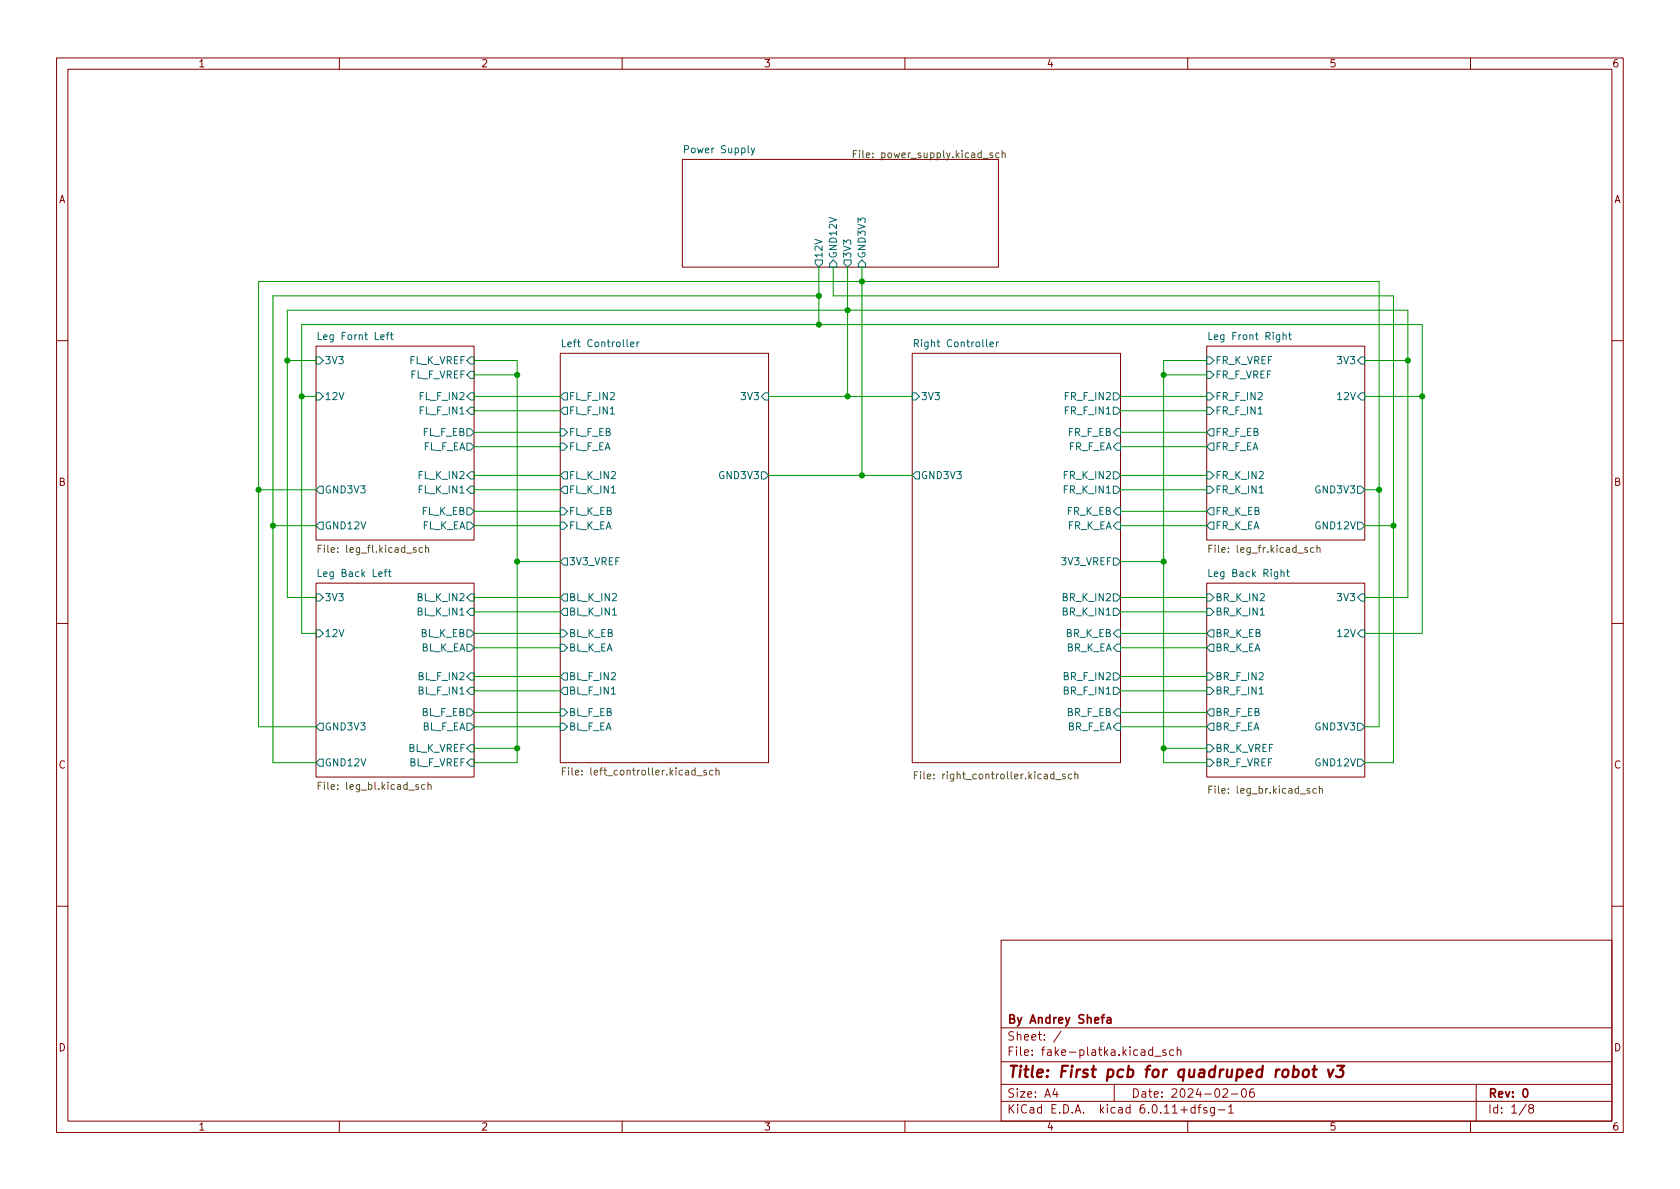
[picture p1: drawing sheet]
(kicad_sch (version 20211123) (generator eeschema)

 (paper "A4")

 (title_block
  (title "First pcb for quadruped robot v3")
  (date "2024-02-06")
  (rev "0")
  (company "By Andrey Shefa"))

 (lib_symbols)

 (junction (at 243.84 86.36) (diameter 0) (color 0 0 0 0))
 (junction (at 144.78 52.07) (diameter 0) (color 0 0 0 0))
 (junction (at 251.46 69.85) (diameter 0) (color 0 0 0 0))
 (junction (at 144.78 57.15) (diameter 0) (color 0 0 0 0))
 (junction (at 91.44 99.06) (diameter 0) (color 0 0 0 0))
 (junction (at 205.74 66.04) (diameter 0) (color 0 0 0 0))
 (junction (at 53.34 69.85) (diameter 0) (color 0 0 0 0))
 (junction (at 149.86 54.61) (diameter 0) (color 0 0 0 0))
 (junction (at 152.4 49.53) (diameter 0) (color 0 0 0 0))
 (junction (at 48.26 92.71) (diameter 0) (color 0 0 0 0))
 (junction (at 248.92 63.5) (diameter 0) (color 0 0 0 0))
 (junction (at 205.74 99.06) (diameter 0) (color 0 0 0 0))
 (junction (at 50.8 63.5) (diameter 0) (color 0 0 0 0))
 (junction (at 45.72 86.36) (diameter 0) (color 0 0 0 0))
 (junction (at 152.4 83.82) (diameter 0) (color 0 0 0 0))
 (junction (at 205.74 132.08) (diameter 0) (color 0 0 0 0))
 (junction (at 246.38 92.71) (diameter 0) (color 0 0 0 0))
 (junction (at 149.86 69.85) (diameter 0) (color 0 0 0 0))
 (junction (at 91.44 66.04) (diameter 0) (color 0 0 0 0))
 (junction (at 91.44 132.08) (diameter 0) (color 0 0 0 0))

 (wire (pts (xy 205.74 99.06) (xy 205.74 132.08)) (stroke (width 0) (type default) (color 0 0 0 0)))
 (wire (pts (xy 53.34 57.15) (xy 144.78 57.15)) (stroke (width 0) (type default) (color 0 0 0 0)))
 (wire (pts (xy 55.88 86.36) (xy 45.72 86.36)) (stroke (width 0) (type default) (color 0 0 0 0)))
 (wire (pts (xy 144.78 46.99) (xy 144.78 52.07)) (stroke (width 0) (type default) (color 0 0 0 0)))
 (wire (pts (xy 198.12 76.2) (xy 213.36 76.2)) (stroke (width 0) (type default) (color 0 0 0 0)))
 (wire (pts (xy 45.72 49.53) (xy 152.4 49.53)) (stroke (width 0) (type default) (color 0 0 0 0)))
 (wire (pts (xy 83.82 111.76) (xy 99.06 111.76)) (stroke (width 0) (type default) (color 0 0 0 0)))
 (wire (pts (xy 53.34 69.85) (xy 53.34 57.15)) (stroke (width 0) (type default) (color 0 0 0 0)))
 (wire (pts (xy 149.86 54.61) (xy 248.92 54.61)) (stroke (width 0) (type default) (color 0 0 0 0)))
 (wire (pts (xy 152.4 83.82) (xy 152.4 49.53)) (stroke (width 0) (type default) (color 0 0 0 0)))
 (wire (pts (xy 48.26 92.71) (xy 48.26 52.07)) (stroke (width 0) (type default) (color 0 0 0 0)))
 (wire (pts (xy 83.82 107.95) (xy 99.06 107.95)) (stroke (width 0) (type default) (color 0 0 0 0)))
 (wire (pts (xy 198.12 111.76) (xy 213.36 111.76)) (stroke (width 0) (type default) (color 0 0 0 0)))
 (wire (pts (xy 198.12 69.85) (xy 213.36 69.85)) (stroke (width 0) (type default) (color 0 0 0 0)))
 (wire (pts (xy 147.32 52.07) (xy 246.38 52.07)) (stroke (width 0) (type default) (color 0 0 0 0)))
 (wire (pts (xy 48.26 52.07) (xy 144.78 52.07)) (stroke (width 0) (type default) (color 0 0 0 0)))
 (wire (pts (xy 198.12 105.41) (xy 213.36 105.41)) (stroke (width 0) (type default) (color 0 0 0 0)))
 (wire (pts (xy 205.74 66.04) (xy 205.74 99.06)) (stroke (width 0) (type default) (color 0 0 0 0)))
 (wire (pts (xy 149.86 54.61) (xy 149.86 69.85)) (stroke (width 0) (type default) (color 0 0 0 0)))
 (wire (pts (xy 248.92 63.5) (xy 248.92 54.61)) (stroke (width 0) (type default) (color 0 0 0 0)))
 (wire (pts (xy 246.38 134.62) (xy 246.38 92.71)) (stroke (width 0) (type default) (color 0 0 0 0)))
 (wire (pts (xy 45.72 86.36) (xy 45.72 49.53)) (stroke (width 0) (type default) (color 0 0 0 0)))
 (wire (pts (xy 50.8 63.5) (xy 50.8 54.61)) (stroke (width 0) (type default) (color 0 0 0 0)))
 (wire (pts (xy 241.3 128.27) (xy 243.84 128.27)) (stroke (width 0) (type default) (color 0 0 0 0)))
 (wire (pts (xy 241.3 63.5) (xy 248.92 63.5)) (stroke (width 0) (type default) (color 0 0 0 0)))
 (wire (pts (xy 152.4 46.99) (xy 152.4 49.53)) (stroke (width 0) (type default) (color 0 0 0 0)))
 (wire (pts (xy 83.82 128.27) (xy 99.06 128.27)) (stroke (width 0) (type default) (color 0 0 0 0)))
 (wire (pts (xy 198.12 78.74) (xy 213.36 78.74)) (stroke (width 0) (type default) (color 0 0 0 0)))
 (wire (pts (xy 241.3 86.36) (xy 243.84 86.36)) (stroke (width 0) (type default) (color 0 0 0 0)))
 (wire (pts (xy 241.3 92.71) (xy 246.38 92.71)) (stroke (width 0) (type default) (color 0 0 0 0)))
 (wire (pts (xy 246.38 92.71) (xy 246.38 52.07)) (stroke (width 0) (type default) (color 0 0 0 0)))
 (wire (pts (xy 198.12 107.95) (xy 213.36 107.95)) (stroke (width 0) (type default) (color 0 0 0 0)))
 (wire (pts (xy 198.12 125.73) (xy 213.36 125.73)) (stroke (width 0) (type default) (color 0 0 0 0)))
 (wire (pts (xy 198.12 92.71) (xy 213.36 92.71)) (stroke (width 0) (type default) (color 0 0 0 0)))
 (wire (pts (xy 55.88 69.85) (xy 53.34 69.85)) (stroke (width 0) (type default) (color 0 0 0 0)))
 (wire (pts (xy 48.26 134.62) (xy 48.26 92.71)) (stroke (width 0) (type default) (color 0 0 0 0)))
 (wire (pts (xy 55.88 105.41) (xy 50.8 105.41)) (stroke (width 0) (type default) (color 0 0 0 0)))
 (wire (pts (xy 213.36 63.5) (xy 205.74 63.5)) (stroke (width 0) (type default) (color 0 0 0 0)))
 (wire (pts (xy 83.82 125.73) (xy 99.06 125.73)) (stroke (width 0) (type default) (color 0 0 0 0)))
 (wire (pts (xy 205.74 132.08) (xy 213.36 132.08)) (stroke (width 0) (type default) (color 0 0 0 0)))
 (wire (pts (xy 83.82 66.04) (xy 91.44 66.04)) (stroke (width 0) (type default) (color 0 0 0 0)))
 (wire (pts (xy 83.82 78.74) (xy 99.06 78.74)) (stroke (width 0) (type default) (color 0 0 0 0)))
 (wire (pts (xy 198.12 99.06) (xy 205.74 99.06)) (stroke (width 0) (type default) (color 0 0 0 0)))
 (wire (pts (xy 198.12 83.82) (xy 213.36 83.82)) (stroke (width 0) (type default) (color 0 0 0 0)))
 (wire (pts (xy 83.82 76.2) (xy 99.06 76.2)) (stroke (width 0) (type default) (color 0 0 0 0)))
 (wire (pts (xy 198.12 72.39) (xy 213.36 72.39)) (stroke (width 0) (type default) (color 0 0 0 0)))
 (wire (pts (xy 55.88 134.62) (xy 48.26 134.62)) (stroke (width 0) (type default) (color 0 0 0 0)))
 (wire (pts (xy 198.12 114.3) (xy 213.36 114.3)) (stroke (width 0) (type default) (color 0 0 0 0)))
 (wire (pts (xy 83.82 72.39) (xy 99.06 72.39)) (stroke (width 0) (type default) (color 0 0 0 0)))
 (wire (pts (xy 83.82 92.71) (xy 99.06 92.71)) (stroke (width 0) (type default) (color 0 0 0 0)))
 (wire (pts (xy 243.84 86.36) (xy 243.84 49.53)) (stroke (width 0) (type default) (color 0 0 0 0)))
 (wire (pts (xy 50.8 54.61) (xy 149.86 54.61)) (stroke (width 0) (type default) (color 0 0 0 0)))
 (wire (pts (xy 53.34 111.76) (xy 53.34 69.85)) (stroke (width 0) (type default) (color 0 0 0 0)))
 (wire (pts (xy 205.74 132.08) (xy 205.74 134.62)) (stroke (width 0) (type default) (color 0 0 0 0)))
 (wire (pts (xy 251.46 69.85) (xy 241.3 69.85)) (stroke (width 0) (type default) (color 0 0 0 0)))
 (wire (pts (xy 149.86 69.85) (xy 161.29 69.85)) (stroke (width 0) (type default) (color 0 0 0 0)))
 (wire (pts (xy 248.92 105.41) (xy 248.92 63.5)) (stroke (width 0) (type default) (color 0 0 0 0)))
 (wire (pts (xy 91.44 63.5) (xy 91.44 66.04)) (stroke (width 0) (type default) (color 0 0 0 0)))
 (wire (pts (xy 147.32 46.99) (xy 147.32 52.07)) (stroke (width 0) (type default) (color 0 0 0 0)))
 (wire (pts (xy 251.46 111.76) (xy 251.46 69.85)) (stroke (width 0) (type default) (color 0 0 0 0)))
 (wire (pts (xy 241.3 105.41) (xy 248.92 105.41)) (stroke (width 0) (type default) (color 0 0 0 0)))
 (wire (pts (xy 251.46 57.15) (xy 251.46 69.85)) (stroke (width 0) (type default) (color 0 0 0 0)))
 (wire (pts (xy 83.82 105.41) (xy 99.06 105.41)) (stroke (width 0) (type default) (color 0 0 0 0)))
 (wire (pts (xy 83.82 134.62) (xy 91.44 134.62)) (stroke (width 0) (type default) (color 0 0 0 0)))
 (wire (pts (xy 149.86 46.99) (xy 149.86 54.61)) (stroke (width 0) (type default) (color 0 0 0 0)))
 (wire (pts (xy 83.82 86.36) (xy 99.06 86.36)) (stroke (width 0) (type default) (color 0 0 0 0)))
 (wire (pts (xy 198.12 86.36) (xy 213.36 86.36)) (stroke (width 0) (type default) (color 0 0 0 0)))
 (wire (pts (xy 205.74 134.62) (xy 213.36 134.62)) (stroke (width 0) (type default) (color 0 0 0 0)))
 (wire (pts (xy 198.12 121.92) (xy 213.36 121.92)) (stroke (width 0) (type default) (color 0 0 0 0)))
 (wire (pts (xy 83.82 83.82) (xy 99.06 83.82)) (stroke (width 0) (type default) (color 0 0 0 0)))
 (wire (pts (xy 91.44 132.08) (xy 91.44 99.06)) (stroke (width 0) (type default) (color 0 0 0 0)))
 (wire (pts (xy 198.12 90.17) (xy 213.36 90.17)) (stroke (width 0) (type default) (color 0 0 0 0)))
 (wire (pts (xy 55.88 128.27) (xy 45.72 128.27)) (stroke (width 0) (type default) (color 0 0 0 0)))
 (wire (pts (xy 198.12 119.38) (xy 213.36 119.38)) (stroke (width 0) (type default) (color 0 0 0 0)))
 (wire (pts (xy 198.12 128.27) (xy 213.36 128.27)) (stroke (width 0) (type default) (color 0 0 0 0)))
 (wire (pts (xy 161.29 83.82) (xy 152.4 83.82)) (stroke (width 0) (type default) (color 0 0 0 0)))
 (wire (pts (xy 99.06 99.06) (xy 91.44 99.06)) (stroke (width 0) (type default) (color 0 0 0 0)))
 (wire (pts (xy 135.89 69.85) (xy 149.86 69.85)) (stroke (width 0) (type default) (color 0 0 0 0)))
 (wire (pts (xy 83.82 69.85) (xy 99.06 69.85)) (stroke (width 0) (type default) (color 0 0 0 0)))
 (wire (pts (xy 243.84 49.53) (xy 152.4 49.53)) (stroke (width 0) (type default) (color 0 0 0 0)))
 (wire (pts (xy 83.82 90.17) (xy 99.06 90.17)) (stroke (width 0) (type default) (color 0 0 0 0)))
 (wire (pts (xy 55.88 92.71) (xy 48.26 92.71)) (stroke (width 0) (type default) (color 0 0 0 0)))
 (wire (pts (xy 144.78 57.15) (xy 251.46 57.15)) (stroke (width 0) (type default) (color 0 0 0 0)))
 (wire (pts (xy 91.44 134.62) (xy 91.44 132.08)) (stroke (width 0) (type default) (color 0 0 0 0)))
 (wire (pts (xy 83.82 114.3) (xy 99.06 114.3)) (stroke (width 0) (type default) (color 0 0 0 0)))
 (wire (pts (xy 243.84 128.27) (xy 243.84 86.36)) (stroke (width 0) (type default) (color 0 0 0 0)))
 (wire (pts (xy 135.89 83.82) (xy 152.4 83.82)) (stroke (width 0) (type default) (color 0 0 0 0)))
 (wire (pts (xy 205.74 63.5) (xy 205.74 66.04)) (stroke (width 0) (type default) (color 0 0 0 0)))
 (wire (pts (xy 83.82 121.92) (xy 99.06 121.92)) (stroke (width 0) (type default) (color 0 0 0 0)))
 (wire (pts (xy 55.88 111.76) (xy 53.34 111.76)) (stroke (width 0) (type default) (color 0 0 0 0)))
 (wire (pts (xy 241.3 111.76) (xy 251.46 111.76)) (stroke (width 0) (type default) (color 0 0 0 0)))
 (wire (pts (xy 55.88 63.5) (xy 50.8 63.5)) (stroke (width 0) (type default) (color 0 0 0 0)))
 (wire (pts (xy 241.3 134.62) (xy 246.38 134.62)) (stroke (width 0) (type default) (color 0 0 0 0)))
 (wire (pts (xy 83.82 132.08) (xy 91.44 132.08)) (stroke (width 0) (type default) (color 0 0 0 0)))
 (wire (pts (xy 91.44 63.5) (xy 83.82 63.5)) (stroke (width 0) (type default) (color 0 0 0 0)))
 (wire (pts (xy 50.8 105.41) (xy 50.8 63.5)) (stroke (width 0) (type default) (color 0 0 0 0)))
 (wire (pts (xy 83.82 119.38) (xy 99.06 119.38)) (stroke (width 0) (type default) (color 0 0 0 0)))
 (wire (pts (xy 91.44 66.04) (xy 91.44 99.06)) (stroke (width 0) (type default) (color 0 0 0 0)))
 (wire (pts (xy 45.72 128.27) (xy 45.72 86.36)) (stroke (width 0) (type default) (color 0 0 0 0)))
 (wire (pts (xy 144.78 52.07) (xy 144.78 57.15)) (stroke (width 0) (type default) (color 0 0 0 0)))
 (wire (pts (xy 205.74 66.04) (xy 213.36 66.04)) (stroke (width 0) (type default) (color 0 0 0 0)))

 (sheet (at 213.36 102.87) (size 27.94 34.29) (stroke (width 0.1524) (type solid) (color 0 0 0 0)) (fill (color 0 0 0 0.0000))
  (property "Sheet name" "Leg Back Right" (id 0) (at 213.36 102.1584 0) (effects (font (size 1.27 1.27)) (justify left bottom)))
  (property "Sheet file" "leg_br.kicad_sch" (id 1) (at 213.36 138.43 0) (effects (font (size 1.27 1.27)) (justify left top))) (pin "12V" input (at 241.3 111.76 0) (effects (font (size 1.27 1.27)) (justify right))) (pin "BR_K_IN1" input (at 213.36 107.95 180) (effects (font (size 1.27 1.27)) (justify left))) (pin "BR_K_VREF" input (at 213.36 132.08 180) (effects (font (size 1.27 1.27)) (justify left))) (pin "BR_K_IN2" input (at 213.36 105.41 180) (effects (font (size 1.27 1.27)) (justify left))) (pin "BR_F_IN1" input (at 213.36 121.92 180) (effects (font (size 1.27 1.27)) (justify left))) (pin "BR_F_IN2" input (at 213.36 119.38 180) (effects (font (size 1.27 1.27)) (justify left))) (pin "BR_F_VREF" input (at 213.36 134.62 180) (effects (font (size 1.27 1.27)) (justify left))) (pin "GND3V3" output (at 241.3 128.27 0) (effects (font (size 1.27 1.27)) (justify right))) (pin "BR_K_EA" output (at 213.36 114.3 180) (effects (font (size 1.27 1.27)) (justify left))) (pin "BR_K_EB" output (at 213.36 111.76 180) (effects (font (size 1.27 1.27)) (justify left))) (pin "BR_F_EB" output (at 213.36 125.73 180) (effects (font (size 1.27 1.27)) (justify left))) (pin "BR_F_EA" output (at 213.36 128.27 180) (effects (font (size 1.27 1.27)) (justify left))) (pin "3V3" input (at 241.3 105.41 0) (effects (font (size 1.27 1.27)) (justify right))) (pin "GND12V" output (at 241.3 134.62 0) (effects (font (size 1.27 1.27)) (justify right))))

 (sheet (at 55.88 60.96) (size 27.94 34.29) (fields_autoplaced) (stroke (width 0.1524) (type solid) (color 0 0 0 0)) (fill (color 0 0 0 0.0000))
  (property "Sheet name" "Leg Fornt Left" (id 0) (at 55.88 60.2484 0) (effects (font (size 1.27 1.27)) (justify left bottom)))
  (property "Sheet file" "leg_fl.kicad_sch" (id 1) (at 55.88 95.8346 0) (effects (font (size 1.27 1.27)) (justify left top))) (pin "FL_K_EA" output (at 83.82 92.71 0) (effects (font (size 1.27 1.27)) (justify right))) (pin "FL_F_EA" output (at 83.82 78.74 0) (effects (font (size 1.27 1.27)) (justify right))) (pin "FL_F_EB" output (at 83.82 76.2 0) (effects (font (size 1.27 1.27)) (justify right))) (pin "GND3V3" output (at 55.88 86.36 180) (effects (font (size 1.27 1.27)) (justify left))) (pin "FL_K_EB" output (at 83.82 90.17 0) (effects (font (size 1.27 1.27)) (justify right))) (pin "3V3" input (at 55.88 63.5 180) (effects (font (size 1.27 1.27)) (justify left))) (pin "FL_F_IN1" input (at 83.82 72.39 0) (effects (font (size 1.27 1.27)) (justify right))) (pin "FL_F_IN2" input (at 83.82 69.85 0) (effects (font (size 1.27 1.27)) (justify right))) (pin "FL_F_VREF" input (at 83.82 66.04 0) (effects (font (size 1.27 1.27)) (justify right))) (pin "FL_K_IN2" input (at 83.82 83.82 0) (effects (font (size 1.27 1.27)) (justify right))) (pin "FL_K_IN1" input (at 83.82 86.36 0) (effects (font (size 1.27 1.27)) (justify right))) (pin "FL_K_VREF" input (at 83.82 63.5 0) (effects (font (size 1.27 1.27)) (justify right))) (pin "12V" input (at 55.88 69.85 180) (effects (font (size 1.27 1.27)) (justify left))) (pin "GND12V" output (at 55.88 92.71 180) (effects (font (size 1.27 1.27)) (justify left))))

 (sheet (at 213.36 60.96) (size 27.94 34.29) (fields_autoplaced) (stroke (width 0.1524) (type solid) (color 0 0 0 0)) (fill (color 0 0 0 0.0000))
  (property "Sheet name" "Leg Front Right" (id 0) (at 213.36 60.2484 0) (effects (font (size 1.27 1.27)) (justify left bottom)))
  (property "Sheet file" "leg_fr.kicad_sch" (id 1) (at 213.36 95.8346 0) (effects (font (size 1.27 1.27)) (justify left top))) (pin "GND12V" output (at 241.3 92.71 0) (effects (font (size 1.27 1.27)) (justify right))) (pin "FR_F_EA" output (at 213.36 78.74 180) (effects (font (size 1.27 1.27)) (justify left))) (pin "FR_F_EB" output (at 213.36 76.2 180) (effects (font (size 1.27 1.27)) (justify left))) (pin "FR_K_EA" output (at 213.36 92.71 180) (effects (font (size 1.27 1.27)) (justify left))) (pin "FR_K_EB" output (at 213.36 90.17 180) (effects (font (size 1.27 1.27)) (justify left))) (pin "12V" input (at 241.3 69.85 0) (effects (font (size 1.27 1.27)) (justify right))) (pin "GND3V3" output (at 241.3 86.36 0) (effects (font (size 1.27 1.27)) (justify right))) (pin "FR_K_VREF" input (at 213.36 63.5 180) (effects (font (size 1.27 1.27)) (justify left))) (pin "FR_K_IN1" input (at 213.36 86.36 180) (effects (font (size 1.27 1.27)) (justify left))) (pin "FR_K_IN2" input (at 213.36 83.82 180) (effects (font (size 1.27 1.27)) (justify left))) (pin "3V3" input (at 241.3 63.5 0) (effects (font (size 1.27 1.27)) (justify right))) (pin "FR_F_IN2" input (at 213.36 69.85 180) (effects (font (size 1.27 1.27)) (justify left))) (pin "FR_F_IN1" input (at 213.36 72.39 180) (effects (font (size 1.27 1.27)) (justify left))) (pin "FR_F_VREF" input (at 213.36 66.04 180) (effects (font (size 1.27 1.27)) (justify left))))

 (sheet (at 161.29 62.23) (size 36.83 72.39) (stroke (width 0.1524) (type solid) (color 0 0 0 0)) (fill (color 0 0 0 0.0000))
  (property "Sheet name" "Right Controller" (id 0) (at 161.29 61.5184 0) (effects (font (size 1.27 1.27)) (justify left bottom)))
  (property "Sheet file" "right_controller.kicad_sch" (id 1) (at 161.29 135.89 0) (effects (font (size 1.27 1.27)) (justify left top))) (pin "FR_F_IN1" output (at 198.12 72.39 0) (effects (font (size 1.27 1.27)) (justify right))) (pin "FR_F_IN2" output (at 198.12 69.85 0) (effects (font (size 1.27 1.27)) (justify right))) (pin "FR_K_IN1" output (at 198.12 86.36 0) (effects (font (size 1.27 1.27)) (justify right))) (pin "FR_K_IN2" output (at 198.12 83.82 0) (effects (font (size 1.27 1.27)) (justify right))) (pin "BR_K_IN1" output (at 198.12 107.95 0) (effects (font (size 1.27 1.27)) (justify right))) (pin "BR_K_IN2" output (at 198.12 105.41 0) (effects (font (size 1.27 1.27)) (justify right))) (pin "BR_F_IN2" output (at 198.12 119.38 0) (effects (font (size 1.27 1.27)) (justify right))) (pin "BR_F_IN1" output (at 198.12 121.92 0) (effects (font (size 1.27 1.27)) (justify right))) (pin "FR_K_EA" input (at 198.12 92.71 0) (effects (font (size 1.27 1.27)) (justify right))) (pin "FR_K_EB" input (at 198.12 90.17 0) (effects (font (size 1.27 1.27)) (justify right))) (pin "FR_F_EA" input (at 198.12 78.74 0) (effects (font (size 1.27 1.27)) (justify right))) (pin "FR_F_EB" input (at 198.12 76.2 0) (effects (font (size 1.27 1.27)) (justify right))) (pin "BR_F_EA" input (at 198.12 128.27 0) (effects (font (size 1.27 1.27)) (justify right))) (pin "BR_F_EB" input (at 198.12 125.73 0) (effects (font (size 1.27 1.27)) (justify right))) (pin "BR_K_EA" input (at 198.12 114.3 0) (effects (font (size 1.27 1.27)) (justify right))) (pin "BR_K_EB" input (at 198.12 111.76 0) (effects (font (size 1.27 1.27)) (justify right))) (pin "3V3_VREF" output (at 198.12 99.06 0) (effects (font (size 1.27 1.27)) (justify right))) (pin "3V3" input (at 161.29 69.85 180) (effects (font (size 1.27 1.27)) (justify left))) (pin "GND3V3" output (at 161.29 83.82 180) (effects (font (size 1.27 1.27)) (justify left))))

 (sheet (at 55.88 102.87) (size 27.94 34.29) (fields_autoplaced) (stroke (width 0.1524) (type solid) (color 0 0 0 0)) (fill (color 0 0 0 0.0000))
  (property "Sheet name" "Leg Back Left" (id 0) (at 55.88 102.1584 0) (effects (font (size 1.27 1.27)) (justify left bottom)))
  (property "Sheet file" "leg_bl.kicad_sch" (id 1) (at 55.88 137.7446 0) (effects (font (size 1.27 1.27)) (justify left top))) (pin "GND12V" output (at 55.88 134.62 180) (effects (font (size 1.27 1.27)) (justify left))) (pin "BL_F_IN2" input (at 83.82 119.38 0) (effects (font (size 1.27 1.27)) (justify right))) (pin "BL_K_IN2" input (at 83.82 105.41 0) (effects (font (size 1.27 1.27)) (justify right))) (pin "BL_K_IN1" input (at 83.82 107.95 0) (effects (font (size 1.27 1.27)) (justify right))) (pin "BL_F_IN1" input (at 83.82 121.92 0) (effects (font (size 1.27 1.27)) (justify right))) (pin "BL_F_VREF" input (at 83.82 134.62 0) (effects (font (size 1.27 1.27)) (justify right))) (pin "BL_K_VREF" input (at 83.82 132.08 0) (effects (font (size 1.27 1.27)) (justify right))) (pin "12V" input (at 55.88 111.76 180) (effects (font (size 1.27 1.27)) (justify left))) (pin "BL_F_EA" output (at 83.82 128.27 0) (effects (font (size 1.27 1.27)) (justify right))) (pin "BL_F_EB" output (at 83.82 125.73 0) (effects (font (size 1.27 1.27)) (justify right))) (pin "BL_K_EA" output (at 83.82 114.3 0) (effects (font (size 1.27 1.27)) (justify right))) (pin "GND3V3" output (at 55.88 128.27 180) (effects (font (size 1.27 1.27)) (justify left))) (pin "BL_K_EB" output (at 83.82 111.76 0) (effects (font (size 1.27 1.27)) (justify right))) (pin "3V3" input (at 55.88 105.41 180) (effects (font (size 1.27 1.27)) (justify left))))

 (sheet (at 120.65 27.94) (size 55.88 19.05) (stroke (width 0.1524) (type solid) (color 0 0 0 0)) (fill (color 0 0 0 0.0000))
  (property "Sheet name" "Power Supply" (id 0) (at 120.65 27.2284 0) (effects (font (size 1.27 1.27)) (justify left bottom)))
  (property "Sheet file" "power_supply.kicad_sch" (id 1) (at 150.495 26.035 0) (effects (font (size 1.27 1.27)) (justify left top))) (pin "12V" output (at 144.78 46.99 270) (effects (font (size 1.27 1.27)) (justify left))) (pin "3V3" output (at 149.86 46.99 270) (effects (font (size 1.27 1.27)) (justify left))) (pin "GND3V3" input (at 152.4 46.99 270) (effects (font (size 1.27 1.27)) (justify left))) (pin "GND12V" input (at 147.32 46.99 270) (effects (font (size 1.27 1.27)) (justify left))))

 (sheet (at 99.06 62.23) (size 36.83 72.39) (fields_autoplaced) (stroke (width 0.1524) (type solid) (color 0 0 0 0)) (fill (color 0 0 0 0.0000))
  (property "Sheet name" "Left Controller " (id 0) (at 99.06 61.5184 0) (effects (font (size 1.27 1.27)) (justify left bottom)))
  (property "Sheet file" "left_controller.kicad_sch" (id 1) (at 99.06 135.2046 0) (effects (font (size 1.27 1.27)) (justify left top))) (pin "3V3" input (at 135.89 69.85 0) (effects (font (size 1.27 1.27)) (justify right))) (pin "GND3V3" output (at 135.89 83.82 0) (effects (font (size 1.27 1.27)) (justify right))) (pin "3V3_VREF" output (at 99.06 99.06 180) (effects (font (size 1.27 1.27)) (justify left))) (pin "FL_K_IN1" output (at 99.06 86.36 180) (effects (font (size 1.27 1.27)) (justify left))) (pin "FL_F_IN1" output (at 99.06 72.39 180) (effects (font (size 1.27 1.27)) (justify left))) (pin "FL_K_IN2" output (at 99.06 83.82 180) (effects (font (size 1.27 1.27)) (justify left))) (pin "FL_F_IN2" output (at 99.06 69.85 180) (effects (font (size 1.27 1.27)) (justify left))) (pin "BL_F_IN1" output (at 99.06 121.92 180) (effects (font (size 1.27 1.27)) (justify left))) (pin "BL_F_IN2" output (at 99.06 119.38 180) (effects (font (size 1.27 1.27)) (justify left))) (pin "FL_F_EA" input (at 99.06 78.74 180) (effects (font (size 1.27 1.27)) (justify left))) (pin "BL_K_IN1" output (at 99.06 107.95 180) (effects (font (size 1.27 1.27)) (justify left))) (pin "FL_F_EB" input (at 99.06 76.2 180) (effects (font (size 1.27 1.27)) (justify left))) (pin "BL_K_IN2" output (at 99.06 105.41 180) (effects (font (size 1.27 1.27)) (justify left))) (pin "FL_K_EA" input (at 99.06 92.71 180) (effects (font (size 1.27 1.27)) (justify left))) (pin "BL_F_EA" input (at 99.06 128.27 180) (effects (font (size 1.27 1.27)) (justify left))) (pin "BL_K_EA" input (at 99.06 114.3 180) (effects (font (size 1.27 1.27)) (justify left))) (pin "BL_F_EB" input (at 99.06 125.73 180) (effects (font (size 1.27 1.27)) (justify left))) (pin "FL_K_EB" input (at 99.06 90.17 180) (effects (font (size 1.27 1.27)) (justify left))) (pin "BL_K_EB" input (at 99.06 111.76 180) (effects (font (size 1.27 1.27)) (justify left))))

 (sheet_instances (path "" (page "1")) (path "" (page "2")) (path "" (page "3")) (path "" (page "4")) (path "" (page "6")) (path "" (page "6")) (path "" (page "7")) (path "" (page "8")))

 (symbol_instances (path "" (reference "D1") (unit 1) (value "1N4001") (footprint "Diode_THT:D_DO-41_SOD81_P7.62mm_Horizontal")) (path "" (reference "D2") (unit 1) (value "1N4001") (footprint "Diode_THT:D_DO-41_SOD81_P7.62mm_Horizontal")) (path "" (reference "D3") (unit 1) (value "1N4001") (footprint "Diode_THT:D_DO-41_SOD81_P7.62mm_Horizontal")) (path "" (reference "D4") (unit 1) (value "1N4001") (footprint "Diode_THT:D_DO-41_SOD81_P7.62mm_Horizontal")) (path "" (reference "D5") (unit 1) (value "1N4001") (footprint "Diode_THT:D_DO-41_SOD81_P7.62mm_Horizontal")) (path "" (reference "D6") (unit 1) (value "1N4001") (footprint "Diode_THT:D_DO-41_SOD81_P7.62mm_Horizontal")) (path "" (reference "D7") (unit 1) (value "1N4001") (footprint "Diode_THT:D_DO-41_SOD81_P7.62mm_Horizontal")) (path "" (reference "D8") (unit 1) (value "1N4001") (footprint "Diode_THT:D_DO-41_SOD81_P7.62mm_Horizontal")) (path "" (reference "J1") (unit 1) (value "XT60PW-F") (footprint "quadruped-lib-footprints:CONN_XT60PW-F_AMA")) (path "" (reference "J2") (unit 1) (value "XT60PW-F") (footprint "quadruped-lib-footprints:CONN_XT60PW-F_AMA")) (path "" (reference "J3") (unit 1) (value "B2B-EH-A") (footprint "quadruped-lib-footprints:CONN_B2B-EH-A LFSN_JST")) (path "" (reference "J4") (unit 1) (value "B2B-EH-A") (footprint "quadruped-lib-footprints:CONN_B2B-EH-A LFSN_JST")) (path "" (reference "J5") (unit 1) (value "B2B-EH-A") (footprint "quadruped-lib-footprints:CONN_B2B-EH-A LFSN_JST")) (path "" (reference "J6") (unit 1) (value "B2B-EH-A") (footprint "quadruped-lib-footprints:CONN_B2B-EH-A LFSN_JST")) (path "" (reference "J7") (unit 1) (value "XT60PW-F") (footprint "quadruped-lib-footprints:CONN_XT60PW-F_AMA")) (path "" (reference "J8") (unit 1) (value "XT60PW-F") (footprint "quadruped-lib-footprints:CONN_XT60PW-F_AMA")) (path "" (reference "J9") (unit 1) (value "B2B-EH-A") (footprint "quadruped-lib-footprints:CONN_B2B-EH-A LFSN_JST")) (path "" (reference "J10") (unit 1) (value "B2B-EH-A") (footprint "quadruped-lib-footprints:CONN_B2B-EH-A LFSN_JST")) (path "" (reference "J11") (unit 1) (value "B2B-EH-A") (footprint "quadruped-lib-footprints:CONN_B2B-EH-A LFSN_JST")) (path "" (reference "J12") (unit 1) (value "B2B-EH-A") (footprint "quadruped-lib-footprints:CONN_B2B-EH-A LFSN_JST")) (path "" (reference "J13") (unit 1) (value "B2B-EH-A") (footprint "quadruped-lib-footprints:CONN_B2B-EH-A LFSN_JST")) (path "" (reference "J14") (unit 1) (value "XT60PW-F") (footprint "quadruped-lib-footprints:CONN_XT60PW-F_AMA")) (path "" (reference "J15") (unit 1) (value "XT60PW-F") (footprint "quadruped-lib-footprints:CONN_XT60PW-F_AMA")) (path "" (reference "J16") (unit 1) (value "B2B-EH-A") (footprint "quadruped-lib-footprints:CONN_B2B-EH-A LFSN_JST")) (path "" (reference "J17") (unit 1) (value "B2B-EH-A") (footprint "quadruped-lib-footprints:CONN_B2B-EH-A LFSN_JST")) (path "" (reference "J18") (unit 1) (value "B2B-EH-A") (footprint "quadruped-lib-footprints:CONN_B2B-EH-A LFSN_JST")) (path "" (reference "J19") (unit 1) (value "B2B-EH-A") (footprint "quadruped-lib-footprints:CONN_B2B-EH-A LFSN_JST")) (path "" (reference "J20") (unit 1) (value "B2B-EH-A") (footprint "quadruped-lib-footprints:CONN_B2B-EH-A LFSN_JST")) (path "" (reference "J21") (unit 1) (value "XT60PW-F") (footprint "quadruped-lib-footprints:CONN_XT60PW-F_AMA")) (path "" (reference "J22") (unit 1) (value "XT60PW-F") (footprint "quadruped-lib-footprints:CONN_XT60PW-F_AMA")) (path "" (reference "J23") (unit 1) (value "B2B-EH-A") (footprint "quadruped-lib-footprints:CONN_B2B-EH-A LFSN_JST")) (path "" (reference "J24") (unit 1) (value "B2B-EH-A") (footprint "quadruped-lib-footprints:CONN_B2B-EH-A LFSN_JST")) (path "" (reference "J25") (unit 1) (value "B2B-EH-A") (footprint "quadruped-lib-footprints:CONN_B2B-EH-A LFSN_JST")) (path "" (reference "J26") (unit 1) (value "B2B-EH-A") (footprint "quadruped-lib-footprints:CONN_B2B-EH-A LFSN_JST")) (path "" (reference "J27") (unit 1) (value "B2B-EH-A") (footprint "quadruped-lib-footprints:CONN_B2B-EH-A LFSN_JST")) (path "" (reference "J28") (unit 1) (value "XT60PW-F") (footprint "quadruped-lib-footprints:CONN_XT60PW-F_AMA")) (path "" (reference "J29") (unit 1) (value "XT60PW-F") (footprint "quadruped-lib-footprints:CONN_XT60PW-F_AMA")) (path "" (reference "J30") (unit 1) (value "B2B-EH-A") (footprint "quadruped-lib-footprints:CONN_B2B-EH-A LFSN_JST")) (path "" (reference "R1") (unit 1) (value "R1") (footprint "Resistor_THT:R_Axial_DIN0207_L6.3mm_D2.5mm_P10.16mm_Horizontal")) (path "" (reference "R2") (unit 1) (value "R1") (footprint "Resistor_THT:R_Axial_DIN0207_L6.3mm_D2.5mm_P10.16mm_Horizontal")) (path "" (reference "R3") (unit 1) (value "5K") (footprint "Resistor_THT:R_Axial_DIN0207_L6.3mm_D2.5mm_P10.16mm_Horizontal")) (path "" (reference "R4") (unit 1) (value "5K") (footprint "Resistor_THT:R_Axial_DIN0207_L6.3mm_D2.5mm_P10.16mm_Horizontal")) (path "" (reference "R5") (unit 1) (value "150R") (footprint "Resistor_THT:R_Axial_DIN0207_L6.3mm_D2.5mm_P10.16mm_Horizontal")) (path "" (reference "R6") (unit 1) (value "5K") (footprint "Resistor_THT:R_Axial_DIN0207_L6.3mm_D2.5mm_P10.16mm_Horizontal")) (path "" (reference "R7") (unit 1) (value "R1") (footprint "Resistor_THT:R_Axial_DIN0207_L6.3mm_D2.5mm_P10.16mm_Horizontal")) (path "" (reference "R8") (unit 1) (value "R1") (footprint "Resistor_THT:R_Axial_DIN0207_L6.3mm_D2.5mm_P10.16mm_Horizontal")) (path "" (reference "R9") (unit 1) (value "R1") (footprint "Resistor_THT:R_Axial_DIN0207_L6.3mm_D2.5mm_P10.16mm_Horizontal")) (path "" (reference "R10") (unit 1) (value "R1") (footprint "Resistor_THT:R_Axial_DIN0207_L6.3mm_D2.5mm_P10.16mm_Horizontal")) (path "" (reference "R11") (unit 1) (value "5K") (footprint "Resistor_THT:R_Axial_DIN0207_L6.3mm_D2.5mm_P10.16mm_Horizontal")) (path "" (reference "R12") (unit 1) (value "5K") (footprint "Resistor_THT:R_Axial_DIN0207_L6.3mm_D2.5mm_P10.16mm_Horizontal")) (path "" (reference "R13") (unit 1) (value "5K") (footprint "Resistor_THT:R_Axial_DIN0207_L6.3mm_D2.5mm_P10.16mm_Horizontal")) (path "" (reference "R14") (unit 1) (value "150R") (footprint "Resistor_THT:R_Axial_DIN0207_L6.3mm_D2.5mm_P10.16mm_Horizontal")) (path "" (reference "R15") (unit 1) (value "5K") (footprint "Resistor_THT:R_Axial_DIN0207_L6.3mm_D2.5mm_P10.16mm_Horizontal")) (path "" (reference "R16") (unit 1) (value "R1") (footprint "Resistor_THT:R_Axial_DIN0207_L6.3mm_D2.5mm_P10.16mm_Horizontal")) (path "" (reference "R17") (unit 1) (value "R1") (footprint "Resistor_THT:R_Axial_DIN0207_L6.3mm_D2.5mm_P10.16mm_Horizontal")) (path "" (reference "R18") (unit 1) (value "R1") (footprint "Resistor_THT:R_Axial_DIN0207_L6.3mm_D2.5mm_P10.16mm_Horizontal")) (path "" (reference "R19") (unit 1) (value "R1") (footprint "Resistor_THT:R_Axial_DIN0207_L6.3mm_D2.5mm_P10.16mm_Horizontal")) (path "" (reference "R20") (unit 1) (value "5K") (footprint "Resistor_THT:R_Axial_DIN0207_L6.3mm_D2.5mm_P10.16mm_Horizontal")) (path "" (reference "R21") (unit 1) (value "5K") (footprint "Resistor_THT:R_Axial_DIN0207_L6.3mm_D2.5mm_P10.16mm_Horizontal")) (path "" (reference "R22") (unit 1) (value "5K") (footprint "Resistor_THT:R_Axial_DIN0207_L6.3mm_D2.5mm_P10.16mm_Horizontal")) (path "" (reference "R23") (unit 1) (value "150R") (footprint "Resistor_THT:R_Axial_DIN0207_L6.3mm_D2.5mm_P10.16mm_Horizontal")) (path "" (reference "R24") (unit 1) (value "5K") (footprint "Resistor_THT:R_Axial_DIN0207_L6.3mm_D2.5mm_P10.16mm_Horizontal")) (path "" (reference "R25") (unit 1) (value "R1") (footprint "Resistor_THT:R_Axial_DIN0207_L6.3mm_D2.5mm_P10.16mm_Horizontal")) (path "" (reference "R26") (unit 1) (value "R1") (footprint "Resistor_THT:R_Axial_DIN0207_L6.3mm_D2.5mm_P10.16mm_Horizontal")) (path "" (reference "R27") (unit 1) (value "R1") (footprint "Resistor_THT:R_Axial_DIN0207_L6.3mm_D2.5mm_P10.16mm_Horizontal")) (path "" (reference "R28") (unit 1) (value "R1") (footprint "Resistor_THT:R_Axial_DIN0207_L6.3mm_D2.5mm_P10.16mm_Horizontal")) (path "" (reference "R29") (unit 1) (value "5K") (footprint "Resistor_THT:R_Axial_DIN0207_L6.3mm_D2.5mm_P10.16mm_Horizontal")) (path "" (reference "R30") (unit 1) (value "5K") (footprint "Resistor_THT:R_Axial_DIN0207_L6.3mm_D2.5mm_P10.16mm_Horizontal")) (path "" (reference "R31") (unit 1) (value "5K") (footprint "Resistor_THT:R_Axial_DIN0207_L6.3mm_D2.5mm_P10.16mm_Horizontal")) (path "" (reference "R32") (unit 1) (value "150R") (footprint "Resistor_THT:R_Axial_DIN0207_L6.3mm_D2.5mm_P10.16mm_Horizontal")) (path "" (reference "R33") (unit 1) (value "5K") (footprint "Resistor_THT:R_Axial_DIN0207_L6.3mm_D2.5mm_P10.16mm_Horizontal")) (path "" (reference "R34") (unit 1) (value "R1") (footprint "Resistor_THT:R_Axial_DIN0207_L6.3mm_D2.5mm_P10.16mm_Horizontal")) (path "" (reference "R35") (unit 1) (value "R1") (footprint "Resistor_THT:R_Axial_DIN0207_L6.3mm_D2.5mm_P10.16mm_Horizontal")) (path "" (reference "R36") (unit 1) (value "R1") (footprint "Resistor_THT:R_Axial_DIN0207_L6.3mm_D2.5mm_P10.16mm_Horizontal")) (path "" (reference "R37") (unit 1) (value "R1") (footprint "Resistor_THT:R_Axial_DIN0207_L6.3mm_D2.5mm_P10.16mm_Horizontal")) (path "" (reference "R38") (unit 1) (value "5K") (footprint "Resistor_THT:R_Axial_DIN0207_L6.3mm_D2.5mm_P10.16mm_Horizontal")) (path "" (reference "U1") (unit 1) (value "XL4005") (footprint "quadruped-lib-footprints:XL4005_DC-DC")) (path "" (reference "U2") (unit 1) (value "XL4005") (footprint "quadruped-lib-footprints:XL4005_DC-DC")) (path "" (reference "U3") (unit 1) (value "SC0915-pico-w-board") (footprint "quadruped-lib-footprints:RPi_PicoW_SMD_TH")) (path "" (reference "U4") (unit 1) (value "SC0915-pico-w-board") (footprint "quadruped-lib-footprints:RPi_PicoW_SMD_TH")) (path "" (reference "U5") (unit 1) (value "TB67H450AFNG_EL") (footprint "quadruped-lib-footprints:P-HSOP8-0405-1.27-002_TOS")) (path "" (reference "U6") (unit 1) (value "TB67H450AFNG_EL") (footprint "quadruped-lib-footprints:P-HSOP8-0405-1.27-002_TOS")) (path "" (reference "U7") (unit 1) (value "TB67H450AFNG_EL") (footprint "quadruped-lib-footprints:P-HSOP8-0405-1.27-002_TOS")) (path "" (reference "U8") (unit 1) (value "TB67H450AFNG_EL") (footprint "quadruped-lib-footprints:P-HSOP8-0405-1.27-002_TOS")) (path "" (reference "U9") (unit 1) (value "TB67H450AFNG_EL") (footprint "quadruped-lib-footprints:P-HSOP8-0405-1.27-002_TOS")) (path "" (reference "U10") (unit 1) (value "TB67H450AFNG_EL") (footprint "quadruped-lib-footprints:P-HSOP8-0405-1.27-002_TOS")) (path "" (reference "U11") (unit 1) (value "TB67H450AFNG_EL") (footprint "quadruped-lib-footprints:P-HSOP8-0405-1.27-002_TOS")) (path "" (reference "U12") (unit 1) (value "TB67H450AFNG_EL") (footprint "quadruped-lib-footprints:P-HSOP8-0405-1.27-002_TOS"))))
